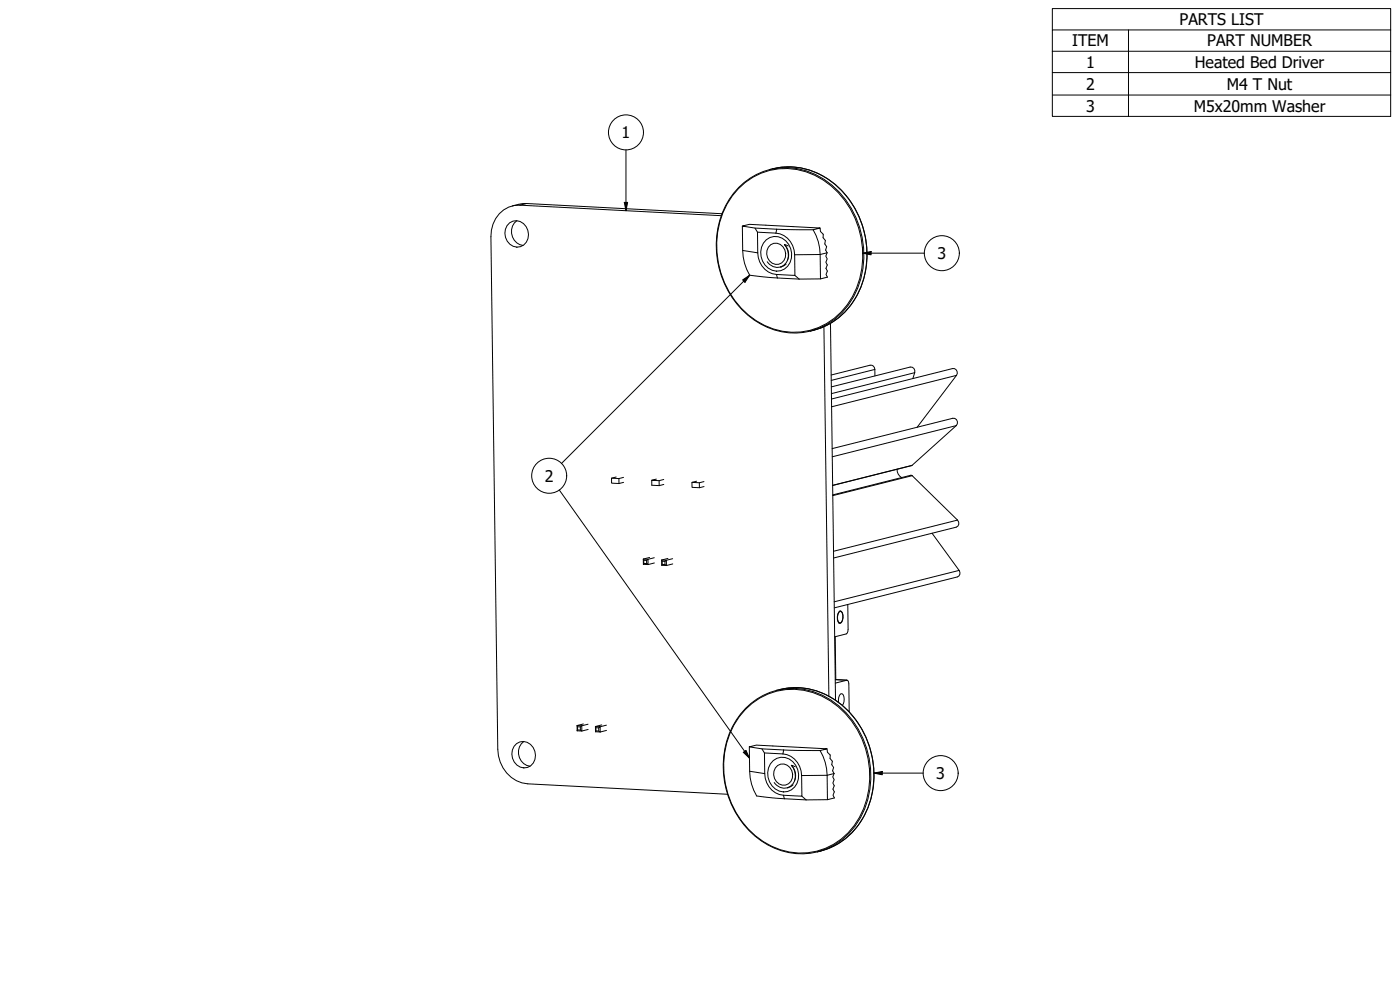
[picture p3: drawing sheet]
<svg xmlns="http://www.w3.org/2000/svg" width="420mm" height="297mm" viewBox="0 0 420 297" stroke-linecap="round" stroke-linejoin="round" font-family="sans-serif">
<!-- layer: Visible (ISO) -->
<g fill="none" stroke="#000" stroke-width=".3">
<path d="M221.7 56.3a21.3 21.3 0 0 1 30.7 .7 27.2 27.2 0 0 1 2.6 35 21.3 21.3 0 0 1-32.2 1 27.2 27.2 0 0 1-2.6-35.1zM152.9 66.9a3.9 3.9 0 0 1 4.5 .4 3.9 3.9 0 0 1 1.1 4.3 3.4 3.4 0 0 1-3.6 2.5 3.4 3.4 0 0 1-3.2-2.9 4.1 4.1 0 0 1 1.2-4.3zM153.7 61.8l3.2-.7h1.1l58.7 3M155.1 66.2a4.2 4.2 0 0 0-1.5 4.3 4.2 4.2 0 0 0 3.4 3.2M216.5 64.7l-60.4-3.1a8.7 8.7 0 0 0-8.8 9.4l2.1 153.8a10.2 10.2 0 0 0 9 10.4l59.9 3.1M222.8 67.8l2.1-.5 21.2 1.1a24.1 24.1 0 0 1-7.7 .5l-11.8-.5zM222.8 67.8l.1 7.3a14.8 14.8 0 0 0 2.1 7.5l6.6 .7 8.2 .4M226.6 68.4l.7 1.3M227.3 69.7l5.6 .3a6.3 6.3 0 0 1 5.6 6.4l.1 6.2-5.6-.2a6.3 6.3 0 0 1-5.6-6.5zM230 72a4.8 4.8 0 0 1 5-.4 4.8 4.8 0 0 1 2.6 4.4 4.5 4.5 0 0 1-3.3 5.2 4.5 4.5 0 0 1-5.5-2.9 5.5 5.5 0 0 1 1.2-6.3zM231.3 73.4a3.2 3.2 0 0 1 4.2 1.3 3.2 3.2 0 0 1-.9 4.2 3.2 3.2 0 0 1-4.2-1.3 3.2 3.2 0 0 1 .9-4.2zM235.4 73.4a4.3 4.3 0 0 1 .9 4.7"/>
<path d="M235.9 79.3l-1.6 .8M236.6 73.8l-1.2-.4a4.2 4.2 0 0 1-1.2 6.7 3.7 3.7 0 0 1-3.9-1.6M244 68.9a14.8 14.8 0 0 1 2.1 7.5l.1 7.3M246.1 68.4l.1 1.1 .9 .8-.1 1 .7 .9-.2 1 .6 .8-.3 1 .4 .8-.4 1.1 .5 .8-.4 1 .4 .8-.4 1 .4 .8-.4 1 .4 .9-2.1 .5h-6.4M238.6 82.6l1.2 1.1M247.3 98l1.5 110.9M249.2 97l1.6 113.1M249.4 112.5l11.7-2.9a1.22 1.22 0 0 1 1.5 1.2v2M249.5 119.7l36.4-9.1a1.27 1.27 0 0 1 1.3 .6 1.27 1.27 0 0 1-.1 1.4l-11.9 15.6M274 113.6l.5-1.8a1.26 1.26 0 0 0-1.3-1.7l-23.7 6M249.7 134.6l36.3-9.1a1.28 1.28 0 0 1 1.3 .7 1.28 1.28 0 0 1-.3 1.5l-13.5 12-23.6 6M184.9 143.1l-1.4 .4v1.5l2.3 .1 1.4-.4"/>
<path d="M185.7 143.6l.1 1.5M187.1 143.2l-1.4 .4-2.2-.1M195.6 144.1v1.5l2.2 .1 1.4-.3M197 143.8l-1.4 .3 2.2 .1 1.4-.3M197.8 144.2v1.5M209.1 144.4l-1.4 .3v1.5l2.2 .1 1.4-.3M209.9 144.9v1.4M211.3 144.5l-1.4 .4-2.2-.2M249.9 148.5l23.7-5.9 13.8 13.4a1.27 1.27 0 0 1-.4 2.2l-36.8 9.2M269.2 140.8a2.73 2.73 0 0 0 1.4 2.5M279.7 160l8.1 11.1a1.25 1.25 0 0 1-.5 2l-36.9 9.3M193.2 168.1l.8 .1 .5-.4v1.6l-.4-.3h-.9"/>
<path d="M194 168.2l.1 .9M195 167.3l-1.9 .4v1.6M196.4 167.3l-1.9 .5-1.4-.1v1.6M196.4 168.9l-1.9 .5-1.4-.1M198.7 168.4h.9M198.7 169.3l-.1-1.3 1.4 .1-.4 .3v1M200.5 167.6l-1.9 .4v1.6M201.9 167.6l-1.9 .5v1.6l-.4-.3-.9-.1-.1 .3M201.9 169.2l-1.9 .5-1.4-.1M250.7 191l.1 12.9M251.8 183.6l.3-.3a1.57 1.57 0 0 1 .9 2.1l-.4 1.4-.4 .2a1.58 1.58 0 0 1-.9-2zM251.8 186.9h.3"/>
<path d="M251.8 183.7l.3-.3a1.47 1.47 0 0 1 .8 2l-.4 1.3-.3 .2a1.46 1.46 0 0 1-.8-1.9zM251.9 183.4h.3M254.4 181.4l.1 7.4-.2 1.2-3.8 1.1M173.3 218.1h.9l.4-.3v1.5l-.4-.2-.9-.1M174.2 218.1v1M175.1 217.2l-1.9 .5v1.6M176.5 217.3l-1.9 .5-1.4-.1v1.6M176.5 218.9l-1.9 .4h-1.4M178.8 218.3l.9 .1M178.8 219.3l-.1-1.3 1.4 .1-.4 .3v.9M180.6 217.5l-1.9 .5v1.6M182 217.6l-1.9 .5v1.5l-.4-.3h-.9l-.1 .3"/>
<path d="M182 219.2l-1.9 .4h-1.4M223.8 212.5a21.3 21.3 0 0 1 30.7 .7 27.2 27.2 0 0 1 2.6 35.1 21.3 21.3 0 0 1-32.2 1 27.2 27.2 0 0 1-2.6-35.1zM250.7 204l3.5 .1M250.7 205l3.4-.9 .6 .5 .2 9M251.7 210.7a2.86 2.86 0 0 1 .6-2.5l.4-.1a2.8 2.8 0 0 1 .1 3.5M155 223.1a3.9 3.9 0 0 1 4.4 .4 3.9 3.9 0 0 1 1.1 4.3 3.4 3.4 0 0 1-3.5 2.6 3.4 3.4 0 0 1-3.2-2.9 4.1 4.1 0 0 1 1.2-4.4zM157.2 222.5a4.2 4.2 0 0 0-1.5 4.3 4.2 4.2 0 0 0 3.4 3.1M224.9 224.1l2.1-.5 21.2 1.1a23.9 23.9 0 0 1-7.7 .5l-11.8-.5zM224.9 224.1l.1 7.3a14.9 14.9 0 0 0 2.1 7.4l6.6 .8 8.2 .4M228.7 224.7l.7 1.2M229.4 225.9l5.6 .3a6.3 6.3 0 0 1 5.6 6.5l.1 6.2-5.6-.3a6.3 6.3 0 0 1-5.6-6.5zM232.1 228.2a4.8 4.8 0 0 1 5-.3 4.8 4.8 0 0 1 2.6 4.4 4.5 4.5 0 0 1-3.3 5.2 4.5 4.5 0 0 1-5.5-2.9 5.5 5.5 0 0 1 1.2-6.4z"/>
<path d="M233.4 229.7a3.2 3.2 0 0 1 4.1 1.2 3.2 3.2 0 0 1-.8 4.2 3.2 3.2 0 0 1-4.2-1.2 3.2 3.2 0 0 1 .9-4.2zM237.5 229.6a4.3 4.3 0 0 1 .9 4.8M238 235.5l-1.6 .9M238.7 230.1l-1.2-.5a4.2 4.2 0 0 1-1.2 6.8 3.7 3.7 0 0 1-4-1.6M240.7 238.9l1.2 1.1M246.1 225.2a14.9 14.9 0 0 1 2.1 7.4l.1 7.3M248.2 224.7l.1 1 .9 .8-.1 1.1 .7 .8-.2 1 .6 .9-.3 1 .4 .8-.4 1 .4 .8-.3 1 .4 .9-.4 1 .4 .8-.4 1 .4 .8-2.1 .5-6.4 .1"/>
</g>
<!-- layer: Visible Narrow (ISO) -->
<g fill="none" stroke="#000" stroke-width=".3">
<path d="M221.6 56.6a19.9 19.9 0 0 1 27.8-.8 27.1 27.1 0 0 1 4.9 35.7 20 20 0 0 1-29.7 3 27.1 27.1 0 0 1-4.9-35.7zM231 50.9a22.4 22.4 0 0 1 24.5 11.6 26.7 26.7 0 0 1-2.8 31.3 20 20 0 0 1-9.5 5.5M232 50.6a22.4 22.4 0 0 1 24.4 11.7 26.7 26.7 0 0 1-2.7 31.2 19.9 19.9 0 0 1-9.6 5.6M158 61.1l-1.9 .5M222.9 75.1l4.5 .8M233.1 68.8l-.2 1.2M248.2 75.8l-2.1 .6h-7.6M233 82.4l.3 1M262.6 110.8l-13.1 3.3M274.5 111.8l-25 6.3M287.1 112.6l-37.5 9.5M273.7 139.6l-23.8 6"/>
<path d="M287 127.7l-37.2 9.4M273.8 142.7l-23.9 6M287.4 156l-37.2 9.4M287.8 171.1l-37.4 9.5M223.7 212.9a19.9 19.9 0 0 1 27.8-.9 27.1 27.1 0 0 1 4.9 35.7 20 20 0 0 1-29.7 3.1 27.1 27.1 0 0 1-4.9-35.7zM233.1 207.1a22.4 22.4 0 0 1 24.5 11.7 26.7 26.7 0 0 1-2.8 31.2 19.8 19.8 0 0 1-9.5 5.6M234 206.9a22.4 22.4 0 0 1 24.5 11.6 26.7 26.7 0 0 1-2.8 31.3 19.8 19.8 0 0 1-9.5 5.6M250.8 203.9l3.3 .2M225 231.4l4.5 .7M235.1 238.6l.3 1.1M235.2 225l-.2 1.2M250.3 232.1l-2.1 .5-7.6 .1"/>
</g>
<!-- layer: Symbol (ISO) -->
<g fill="none" stroke="#000" stroke-width=".3">
<path d="M315.8 9v-6.4h101.6v6.4M315.8 15.4h101.6M338.7 9v25.9M417.4 9h-101.6v6.4M417.4 9v25.9h-101.6v-19.5M315.8 21.8h101.6M315.8 28.5h101.6M187.9 45v18.2M187.4 60.7h1l-.5 2.5zM258.9 76l2.5-.5v1zM258.9 76h18.5M222.9 84l2.1-1.4-1.4 2.1z"/>
<path d="M225 82.6l-56.5 56.5M167.8 147l57.1 80.5M223.1 225.7l.8-.5 1 2.3zM262.3 232l2.5-.5v1zM262.3 232h14.8"/>
<circle cx="187.9" cy="39.7" r="5.3"/>
<circle cx="282.7" cy="76" r="5.3"/>
<circle cx="164.8" cy="142.7" r="5.3"/>
<circle cx="282.3" cy="232" r="5.3"/>
</g>
<g fill="#000">
<path d="M187.4 60.7h1l-.5 2.5z" fill-rule="evenodd"/>
<path d="M258.9 76l2.5-.5v1z" fill-rule="evenodd"/>
<path d="M222.9 84l2.1-1.4-1.4 2.1z" fill-rule="evenodd"/>
<path d="M223.1 225.7l.8-.5 1 2.3z" fill-rule="evenodd"/>
<path d="M262.3 232l2.5-.5v1z" fill-rule="evenodd"/>
</g>
<g font-size="4.8">
<text x="354" y="7.5">PARTS LIST</text>
<text x="321.7" y="13.9">ITEM</text>
<text x="362.3" y="13.9">PART NUMBER</text>
<text x="325.9" y="20.3">1</text>
<text x="358.6" y="20.4">Heated Bed Driver</text>
<text x="325.9" y="26.9">2</text>
<text x="368.2" y="26.9">M4 T Nut</text>
<text x="325.9" y="33.5">3</text>
<text x="358.3" y="33.5">M5x20mm Washer</text>
<text x="186.5" y="41.5">1</text>
<text x="281.3" y="77.8">3</text>
<text x="163.5" y="144.5">2</text>
<text x="281" y="233.8">3</text>
</g>
</svg>
